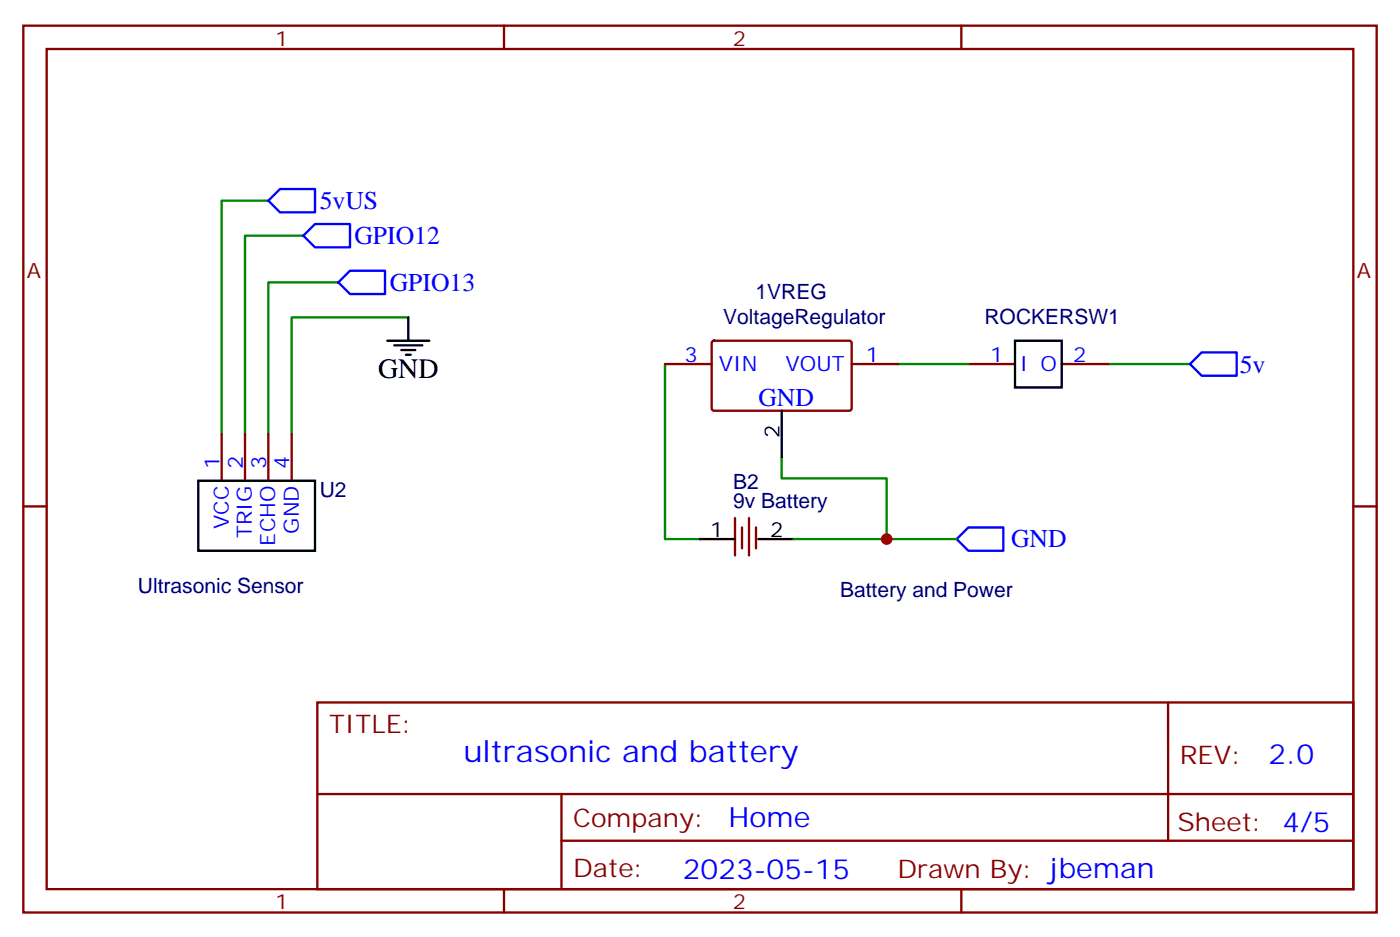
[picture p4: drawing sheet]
<svg xmlns="http://www.w3.org/2000/svg" width="212mm" height="142mm" viewBox="0 0 212 142" stroke-linecap="round" stroke-linejoin="round" font-family="sans-serif">
<g fill="none" stroke="#870000" stroke-width=".35">
<path d="M3.5 3.9h204.6v134h-204.6zM7.1 7.4h197.5v127h-197.5zM76.2 3.9v3.5M145.3 3.9v3.5M100.5 55h7.1M107.7 51.7l.2-.2 20.7 .1 .2 .3-.1 10-.3 .2-20.6-.1-.2-.3zM128.8 55h7M146.4 55h7.1M160.5 55h7.1M3.5 76.6h3.6M33.5 65.6v7.1M37 65.6v7.1"/>
<path d="M40.6 65.6v7.1M44.1 65.6v7.1M111.1 78.3v5.7M112.2 79.7v3.2M113.2 78.3v5.7M114.3 79.7v3.2M204.6 76.6h3.5M48 106.2h156.6v28.2h-156.6zM176.6 106.2v20.9M48 120h156.5M76.2 134.4v3.5M84.9 127.1h119.6"/>
<path d="M84.9 120v14.1M145.3 134.4v3.5"/>
</g>
<path d="M40.6 30.3h-7.1v35.3M45.9 35.6h-8.9v30M51.2 42.7h-10.6v22.9M61.7 48h-17.6v17.6M100.5 55v26.5h5.3M135.8 55h10.6M167.6 55h12.3M118.2 69.1v3.2h15.9v9.2M119.9 81.5h24.7" fill="none" stroke="#008700" stroke-width=".35"/>
<path d="M58.6 51.5h6.3M59.6 52.2h4.3M60.7 52.9h2.1M61.4 53.6h.7M61.7 48v3.5M153.5 51.5h7v7.1h-7zM30 72.7h17.6v10.6h-17.6zM118.2 62.1v7M105.8 81.5h5.3M114.7 81.5h5.2" fill="none" stroke="#000" stroke-width=".35"/>
<path d="M40.6 30.3l1.7-1.7h5.3v3.5h-5.3zM45.9 35.6l1.7-1.7h5.3v3.5h-5.3zM51.2 42.7l1.7-1.8h5.3v3.5h-5.3zM179.9 55l1.8-1.7h5.3v3.5h-5.3zM144.6 81.5l1.8-1.8h5.3v3.6h-5.3z" fill="none" stroke="#00f" stroke-width=".35"/>
<circle cx="134.1" cy="81.5" r=".88" fill="#c00"/>
<text font-size="4.6" fill="#00f" x="70.1" y="115.2">ultrasonic and battery</text>
<text font-size="4.2" x="57.1" y="57.1">GND</text>
<g font-size="4.2" fill="#00f">
<text x="191.8" y="115.4">2.0</text>
<text x="110.2" y="125">Home</text>
<text x="103.2" y="132.8">2023-05-15</text>
</g>
<g font-size="3.9" fill="#00f">
<text x="48.3" y="31.7">5vUS</text>
<text x="53.6" y="36.9">GPIO12</text>
<text x="58.9" y="44">GPIO13</text>
<text x="187.4" y="56.3">5v</text>
<text x="114.7" y="61.4">GND</text>
<text x="152.9" y="82.7">GND</text>
</g>
<g font-size="3.9" fill="#800">
<text x="49.7" y="110.8">TITLE:</text>
<text x="178.4" y="115.4">REV:</text>
<text x="86.6" y="125">Company:</text>
<text x="178" y="125.6">Sheet: 4/5</text>
<text x="86.6" y="132.6">Date:</text>
<text x="135.7" y="132.7">Drawn By: jbeman</text>
</g>
<g font-size="3.2" fill="#800">
<text x="41.6" y="6.9">1</text>
<text x="110.8" y="6.9">2</text>
<text x="4.1" y="42">A</text>
<text x="205.1" y="42">A</text>
<text x="41.6" y="137.4">1</text>
<text x="110.8" y="137.4">2</text>
</g>
<g font-size="3.2" fill="#000080">
<text x="114.2" y="45.3">1VREG</text>
<text x="109.3" y="49">VoltageRegulator</text>
<text x="148.8" y="49">ROCKERSW1</text>
<text x="48.3" y="75.2">U2</text>
<text x="110.8" y="76.8">9v Battery</text>
<text x="110.8" y="73.8">B2</text>
<text x="20.8" y="89.7">Ultrasonic Sensor</text>
<text x="127" y="90.3">Battery and Power</text>
</g>
<g font-size="3.2" fill="#00f">
<text x="103.5" y="54.7">3</text>
<text x="108.7" y="56.1">VIN</text>
<text x="118.8" y="56.1">VOUT</text>
<text x="130.9" y="54.7">1</text>
<text x="149.7" y="54.7">1</text>
<text x="154.2" y="56.1">I O</text>
<text x="162.3" y="54.7">2</text>
<text x="33.2" y="70.9" transform="rotate(-90 33.2 70.9)">1</text>
<text x="36.7" y="70.9" transform="rotate(-90 36.7 70.9)">2</text>
<text x="40.2" y="70.9" transform="rotate(-90 40.2 70.9)">3</text>
<text x="43.7" y="70.9" transform="rotate(-90 43.7 70.9)">4</text>
<text x="34.6" y="80" transform="rotate(-90 34.6 80)">VCC</text>
<text x="38.1" y="81.3" transform="rotate(-90 38.1 81.3)">TRIG</text>
<text x="41.6" y="82.5" transform="rotate(-90 41.6 82.5)">ECHO</text>
<text x="45.2" y="80.7" transform="rotate(-90 45.2 80.7)">GND</text>
</g>
<g font-size="3.2">
<text x="117.8" y="66.2" transform="rotate(-90 117.8 66.2)">2</text>
<text x="107.3" y="81.1">1</text>
<text x="116.4" y="81.1">2</text>
</g>
</svg>
